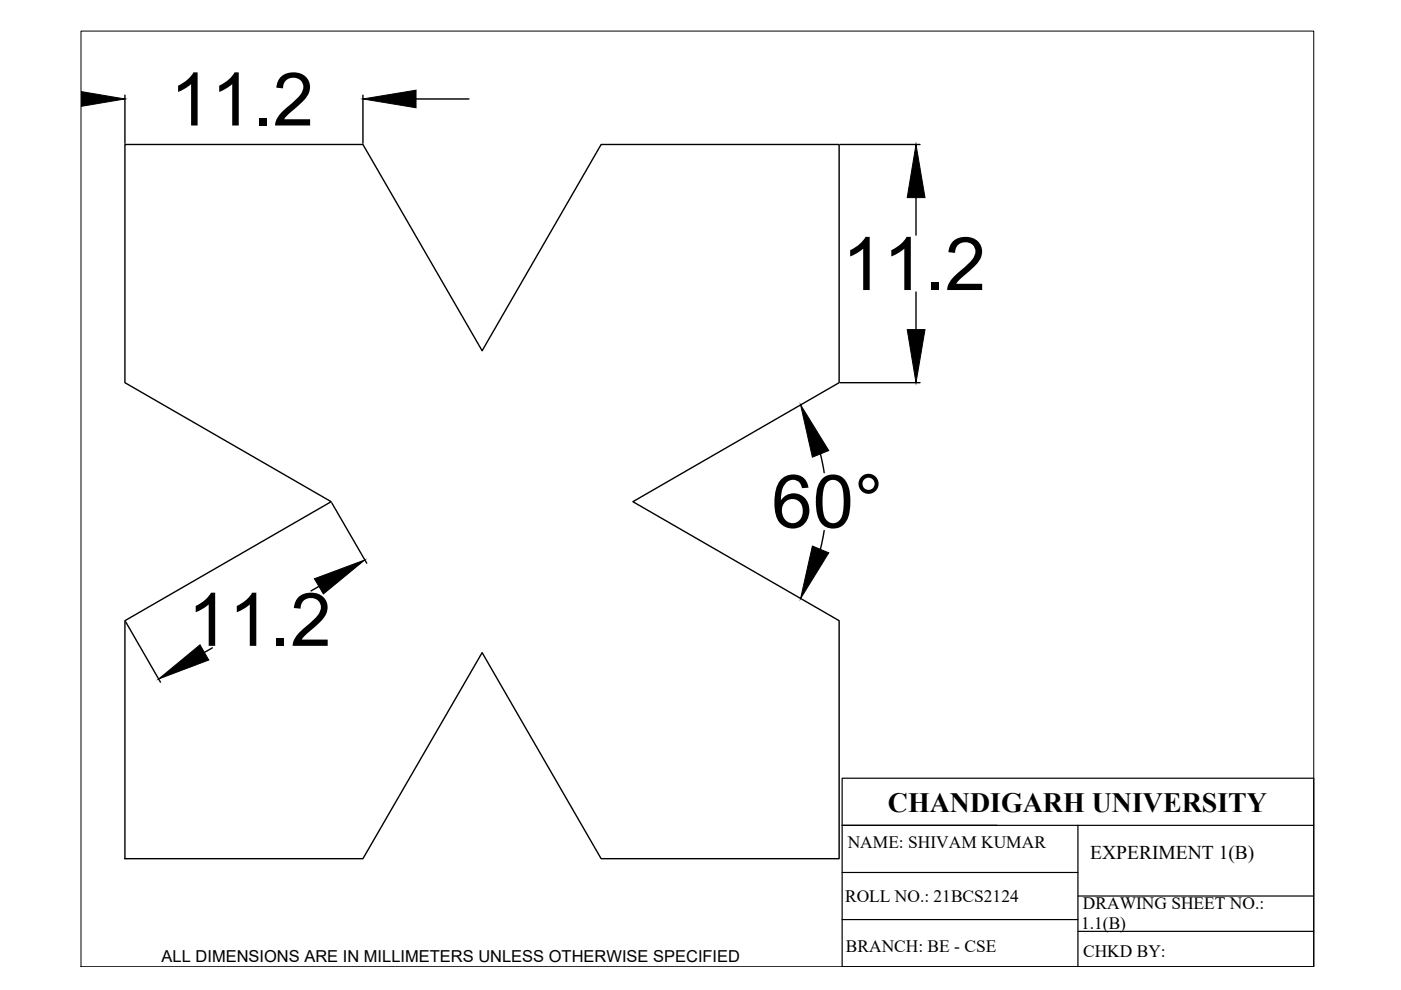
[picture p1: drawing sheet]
<svg xmlns="http://www.w3.org/2000/svg" width="297mm" height="210mm" viewBox="0 0 297 210" stroke-linecap="round" stroke-linejoin="round" font-family="sans-serif">
<!-- layer: thick continuous -->
<g fill="none" stroke="#000" stroke-width=".3">
<path d="M26.5 30.6h50.4l25.3 43.8 25.3-43.8h50.4v50.5l-43.7 25.3 43.7 25.2v50.5h-50.4l-25.3-43.7-25.3 43.7h-50.4v-50.5l43.7-25.2-43.7-25.3zM26.5 20.2v10.2M76.9 20.2v10.2M88.2 21h11.2M178.2 30.6h16.9M194.2 41.9v8M194.2 61.9v8M173.9 96.2l.8 4M178.2 81.1h16.9M70.3 106.6l7.5 12.8M174.7 112.5l-.8 4M26.7 131.9l7.3 12.7"/>
<path d="M45 137.4l-1.7 .9M67.6 124.3l-1.7 1"/>
</g>
<path d="M17.2 19.4l9.3 1.6-9.3 1.5zM76.9 21l11.3-1.9v3.7zM194.2 30.6l1.9 11.3h-3.8zM192.3 69.9h3.8l-1.9 11.2zM169.7 85.8l6 9.7-3.5 1.4zM172.2 115.8l3.5 1.4-6 9.7zM33.6 144l8.8-7.3 1.9 3.2zM66.7 122.7l10.6-4-8.7 7.2z" fill="#000" stroke="#000" stroke-width=".21"/>
<path d="M17.2 6.6h261.3v198.4h-261.3z" fill="none" stroke="#000" stroke-width=".21"/>
<!-- layer: 0 -->
<path d="M178.5 165h100v40h-100zM178.5 175h100M228.5 175v30M178.5 195h50M178.5 185h50M228.5 190h50M228.5 197.5h50" fill="none" stroke="#000" stroke-width=".25"/>
<g font-size="15.7">
<text x="36.1" y="26.6">11.2</text>
<text x="178.5" y="61.5">11.2</text>
<text x="163.6" y="111.9">60°</text>
<text x="39.8" y="136.9">11.2</text>
</g>
<text font-size="5.9" x="188.2" y="172.2">CHANDIGARH UNIVERSITY</text>
<text font-size="4.1" x="231.2" y="182.1">EXPERIMENT 1(B)</text>
<g font-size="3.7">
<text x="179.7" y="179.8">NAME: SHIVAM KUMAR</text>
<text x="179.2" y="191.2">ROLL NO.: 21BCS2124</text>
<text x="229.2" y="196.9">1.1(B)</text>
<text x="229.6" y="192.6">DRAWING SHEET NO.:</text>
<text x="179.4" y="201.8">BRANCH: BE - CSE</text>
<text x="229.6" y="202.8">CHKD BY:</text>
</g>
<text font-size="3.5" x="34.3" y="203.9">ALL DIMENSIONS ARE IN MILLIMETERS UNLESS OTHERWISE SPECIFIED</text>
</svg>
